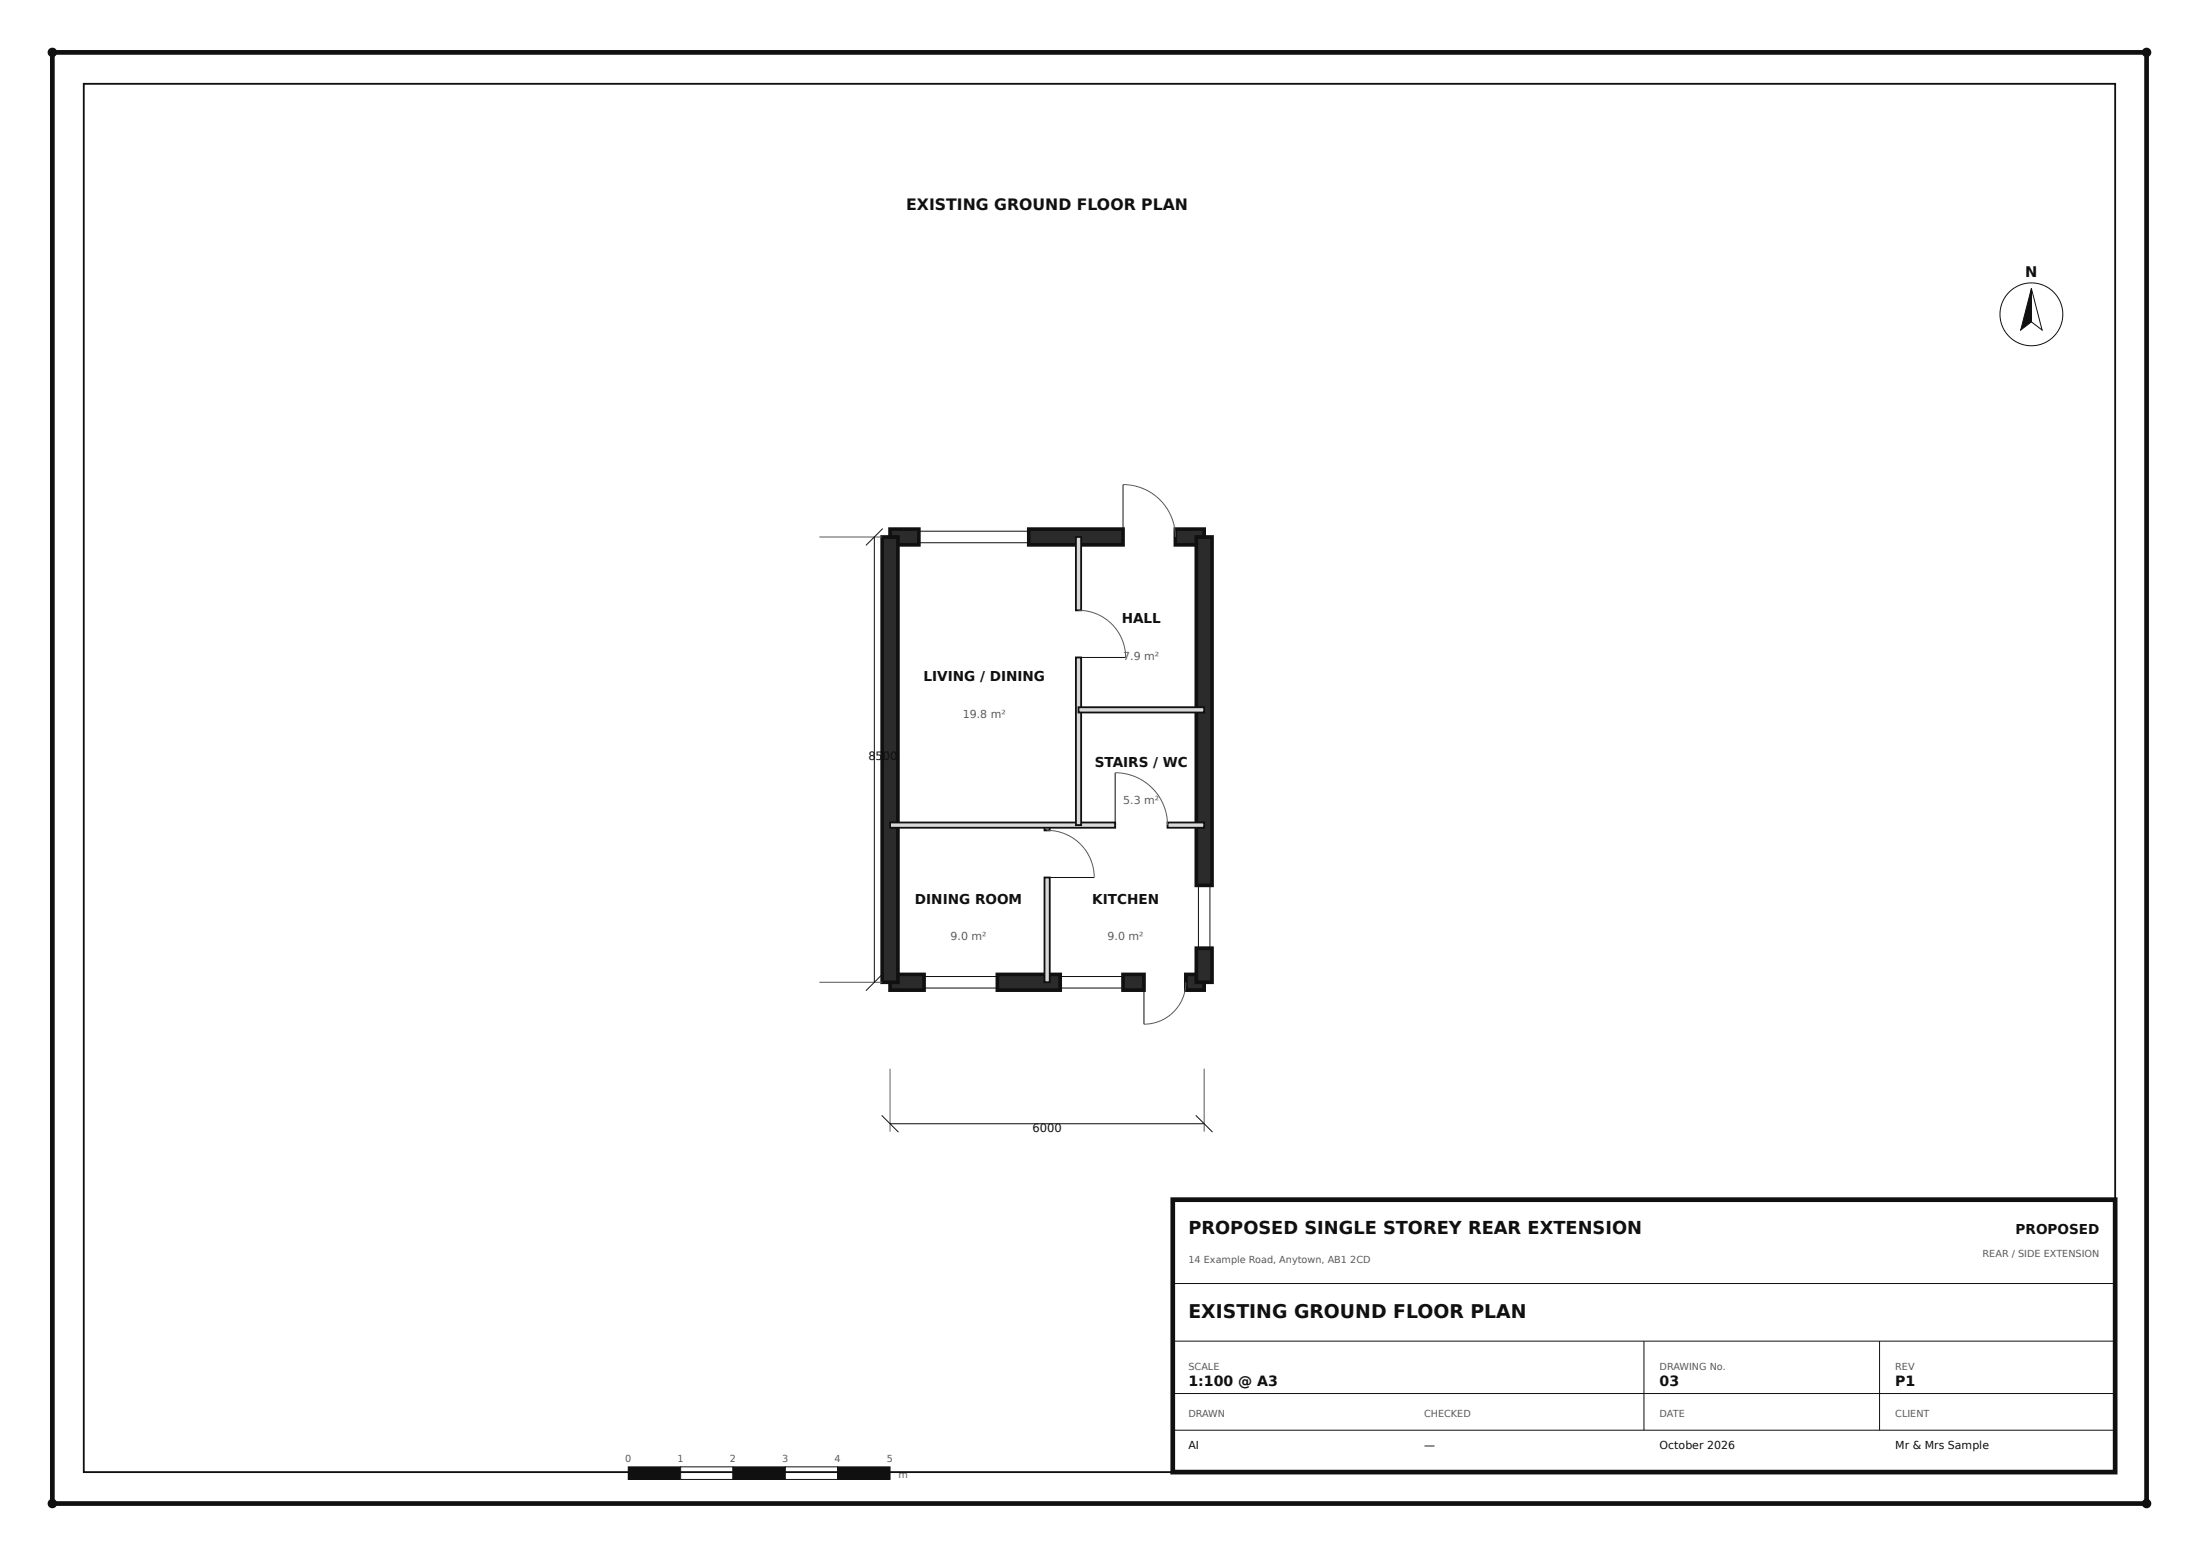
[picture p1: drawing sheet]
<svg xmlns="http://www.w3.org/2000/svg" width="420mm" height="297mm" viewBox="0 0 420 297" stroke-linecap="round" stroke-linejoin="round" font-family="sans-serif">
<path d="M170 186h6.5v3h-6.5z" fill="#2b2b2b"/>
<path d="M170 186h6.5v3h-6.5z" fill="none" stroke="#101010" stroke-width=".7" stroke-linecap="butt"/>
<path d="M190.5 186h12v3h-12z" fill="#2b2b2b"/>
<path d="M190.5 186h12v3h-12z" fill="none" stroke="#101010" stroke-width=".7" stroke-linecap="butt"/>
<path d="M214.5 186h4v3h-4z" fill="#2b2b2b"/>
<path d="M214.5 186h4v3h-4z" fill="none" stroke="#101010" stroke-width=".7" stroke-linecap="butt"/>
<path d="M226.5 186h3.5v3h-3.5z" fill="#2b2b2b"/>
<path d="M226.5 186h3.5v3h-3.5z" fill="none" stroke="#101010" stroke-width=".7" stroke-linecap="butt"/>
<path d="M176.5 188.6h14M176.5 186.4h14M176.5 186v3M190.5 186v3M202.5 188.6h12M202.5 186.4h12M202.5 186v3M214.5 186v3M218.5 187.5v8" fill="none" stroke="#101010" stroke-width=".19"/>
<path d="M226.5 187.5a8 8 0 0 1-8 8" fill="none" stroke="#5a5a5a" stroke-width=".19"/>
<path d="M170 101h5.5v3h-5.5z" fill="#2b2b2b"/>
<path d="M170 101h5.5v3h-5.5z" fill="none" stroke="#101010" stroke-width=".7" stroke-linecap="butt"/>
<path d="M196.5 101h18v3h-18z" fill="#2b2b2b"/>
<path d="M196.5 101h18v3h-18z" fill="none" stroke="#101010" stroke-width=".7" stroke-linecap="butt"/>
<path d="M224.5 101h5.5v3h-5.5z" fill="#2b2b2b"/>
<path d="M224.5 101h5.5v3h-5.5z" fill="none" stroke="#101010" stroke-width=".7" stroke-linecap="butt"/>
<path d="M214.5 92.5v10M175.5 103.6h21M175.5 101.4h21M175.5 101v3M196.5 101v3" fill="none" stroke="#101010" stroke-width=".19"/>
<path d="M214.5 92.5a10 10 0 0 1 10 10" fill="none" stroke="#5a5a5a" stroke-width=".19"/>
<path d="M168.5 102.5h3v85h-3z" fill="#2b2b2b"/>
<path d="M168.5 102.5h3v85h-3z" fill="none" stroke="#101010" stroke-width=".7" stroke-linecap="butt"/>
<path d="M228.5 181h3v6.5h-3z" fill="#2b2b2b"/>
<path d="M228.5 181h3v6.5h-3z" fill="none" stroke="#101010" stroke-width=".7" stroke-linecap="butt"/>
<path d="M228.5 102.5h3v66.5h-3z" fill="#2b2b2b"/>
<path d="M228.5 102.5h3v66.5h-3z" fill="none" stroke="#101010" stroke-width=".7" stroke-linecap="butt"/>
<path d="M228.5 169h3M228.9 169v12M231.1 169v12M228.5 181h3" fill="none" stroke="#101010" stroke-width=".19"/>
<path d="M199.5 167.5h1v20h-1z" fill="#d9d9d9"/>
<path d="M199.5 167.5h1v20h-1z" fill="none" stroke="#101010" stroke-width=".35"/>
<path d="M199.5 157.5h1v1h-1z" fill="#d9d9d9"/>
<path d="M199.5 157.5h1v1h-1z" fill="none" stroke="#101010" stroke-width=".35"/>
<path d="M200 167.5h9" fill="none" stroke="#101010" stroke-width=".19"/>
<path d="M200 158.5a9 9 0 0 1 9 9" fill="none" stroke="#5a5a5a" stroke-width=".19"/>
<path d="M170 157h43v1h-43z" fill="#d9d9d9"/>
<path d="M170 157h43v1h-43z" fill="none" stroke="#101010" stroke-width=".35"/>
<path d="M223 157h7v1h-7z" fill="#d9d9d9"/>
<path d="M223 157h7v1h-7z" fill="none" stroke="#101010" stroke-width=".35"/>
<path d="M213 147.5v10" fill="none" stroke="#101010" stroke-width=".19"/>
<path d="M213 147.5a10 10 0 0 1 10 10" fill="none" stroke="#5a5a5a" stroke-width=".19"/>
<path d="M205.5 125.5h1v32h-1z" fill="#d9d9d9"/>
<path d="M205.5 125.5h1v32h-1z" fill="none" stroke="#101010" stroke-width=".35"/>
<path d="M205.5 102.5h1v14h-1z" fill="#d9d9d9"/>
<path d="M205.5 102.5h1v14h-1z" fill="none" stroke="#101010" stroke-width=".35"/>
<path d="M206 125.5h9" fill="none" stroke="#101010" stroke-width=".19"/>
<path d="M206 116.5a9 9 0 0 1 9 9" fill="none" stroke="#5a5a5a" stroke-width=".19"/>
<path d="M206 135h24v1h-24z" fill="#d9d9d9"/>
<path d="M206 135h24v1h-24z" fill="none" stroke="#101010" stroke-width=".35"/>
<path d="M156.5 102.5h12M156.5 187.5h12M170 204v12M230 204v12" fill="none" stroke="#5a5a5a" stroke-width=".19"/>
<path d="M167 102.5v85M168.6 100.9l-3.2 3.2M168.6 185.9l-3.2 3.2M168.4 212.9l3.2 3.2M170 214.5h60M228.4 212.9l3.2 3.2" fill="none" stroke="#101010" stroke-width=".19"/>
<circle cx="388" cy="60" r="6" fill="#fff"/>
<circle cx="388" cy="60" r="6" fill="none" stroke="#101010" stroke-width=".19"/>
<path d="M388 55.1v6.3l-2 1.6z" fill="#101010"/>
<path d="M388 55.1v6.3l-2 1.6zM388 55.1l2 7.9-2-1.6z" fill="none" stroke="#101010" stroke-width=".19"/>
<path d="M120 280h10v2.4h-10z" fill="#101010"/>
<path d="M120 280h10v2.4h-10z" fill="none" stroke="#101010" stroke-width=".19"/>
<path d="M130 280h10v2.4h-10z" fill="#fff"/>
<path d="M130 280h10v2.4h-10z" fill="none" stroke="#101010" stroke-width=".19"/>
<path d="M140 280h10v2.4h-10z" fill="#101010"/>
<path d="M140 280h10v2.4h-10z" fill="none" stroke="#101010" stroke-width=".19"/>
<path d="M150 280h10v2.4h-10z" fill="#fff"/>
<path d="M150 280h10v2.4h-10z" fill="none" stroke="#101010" stroke-width=".19"/>
<path d="M160 280h10v2.4h-10z" fill="#101010"/>
<path d="M160 280h10v2.4h-10z" fill="none" stroke="#101010" stroke-width=".19"/>
<path d="M10 10h400v277h-400z" fill="none" stroke="#101010" stroke-width=".9" stroke-linecap="butt"/>
<path d="M16 16h388v265h-388z" fill="none" stroke="#101010" stroke-width=".35"/>
<g fill="#101010">
<circle cx="10" cy="10" r=".9"/>
<circle cx="10" cy="287" r=".9"/>
<circle cx="410" cy="10" r=".9"/>
<circle cx="410" cy="287" r=".9"/>
</g>
<path d="M224 229h180v52h-180z" fill="#fff"/>
<path d="M224 229h180v52h-180z" fill="none" stroke="#101010" stroke-width=".9" stroke-linecap="butt"/>
<path d="M224 245h180M224 256h180M314 256v17M359 256v17M224 266h180M224 273h180" fill="none" stroke="#101010" stroke-width=".19"/>
<text font-size="3.6" fill="#101010" x="227" y="251.5">EXISTING GROUND FLOOR PLAN</text>
<text font-size="3.4" fill="#101010" x="227" y="235.5">PROPOSED SINGLE STOREY REAR EXTENSION</text>
<text font-size="3" fill="#101010" x="173.1" y="40">EXISTING GROUND FLOOR PLAN</text>
<text font-size="2.8" fill="#101010" x="386.8" y="52.8">N</text>
<g font-size="2.7" fill="#101010">
<text x="227" y="264.5">1:100 @ A3</text>
<text x="317" y="264.5">03</text>
<text x="362" y="264.5">P1</text>
</g>
<g font-size="2.6" fill="#101010">
<text x="214.3" y="119">HALL</text>
<text x="176.4" y="130">LIVING / DINING</text>
<text x="209.1" y="146.5">STAIRS / WC</text>
<text x="174.8" y="172.5">DINING ROOM</text>
<text x="208.6" y="172.5">KITCHEN</text>
<text x="385" y="235.5">PROPOSED</text>
</g>
<g font-size="2.2" fill="#101010">
<text x="165.9" y="145">8</text>
<text x="167.2" y="145">5</text>
<text x="197.2" y="216.1">6000</text>
</g>
<g font-size="2.1" fill="#5a5a5a">
<text x="214.6" y="126">7.9 m²</text>
<text x="183.9" y="137">19.8 m²</text>
<text x="214.6" y="153.5">5.3 m²</text>
<text x="181.6" y="179.5">9.0 m²</text>
<text x="211.6" y="179.5">9.0 m²</text>
</g>
<g font-size="2.1" fill="#101010">
<text x="227" y="276.5">AI</text>
<text x="272" y="276.5">—</text>
<text x="317" y="276.5">October 2026</text>
<text x="362" y="276.5">Mr &amp; Mrs Sample</text>
</g>
<g font-size="1.8" fill="#5a5a5a">
<text x="378.7" y="240">REAR / SIDE EXTENSION</text>
<text x="227" y="241">14 Example Road, Anytown, AB1</text>
<text x="257.9" y="241">2CD</text>
<text x="227" y="261.5">SCALE</text>
<text x="317" y="261.5">DRAWING No.</text>
<text x="362" y="261.5">REV</text>
<text x="227" y="270.5">DRAWN</text>
<text x="272" y="270.5">CHECKED</text>
<text x="317" y="270.5">DATE</text>
<text x="362" y="270.5">CLIENT</text>
<text x="119.4" y="279.1">0</text>
<text x="129.4" y="279.1">1</text>
<text x="139.4" y="279.1">2</text>
<text x="149.4" y="279.1">3</text>
<text x="159.4" y="279.1">4</text>
<text x="169.4" y="279.1">5</text>
<text x="171.6" y="282.2">m</text>
</g>
</svg>
